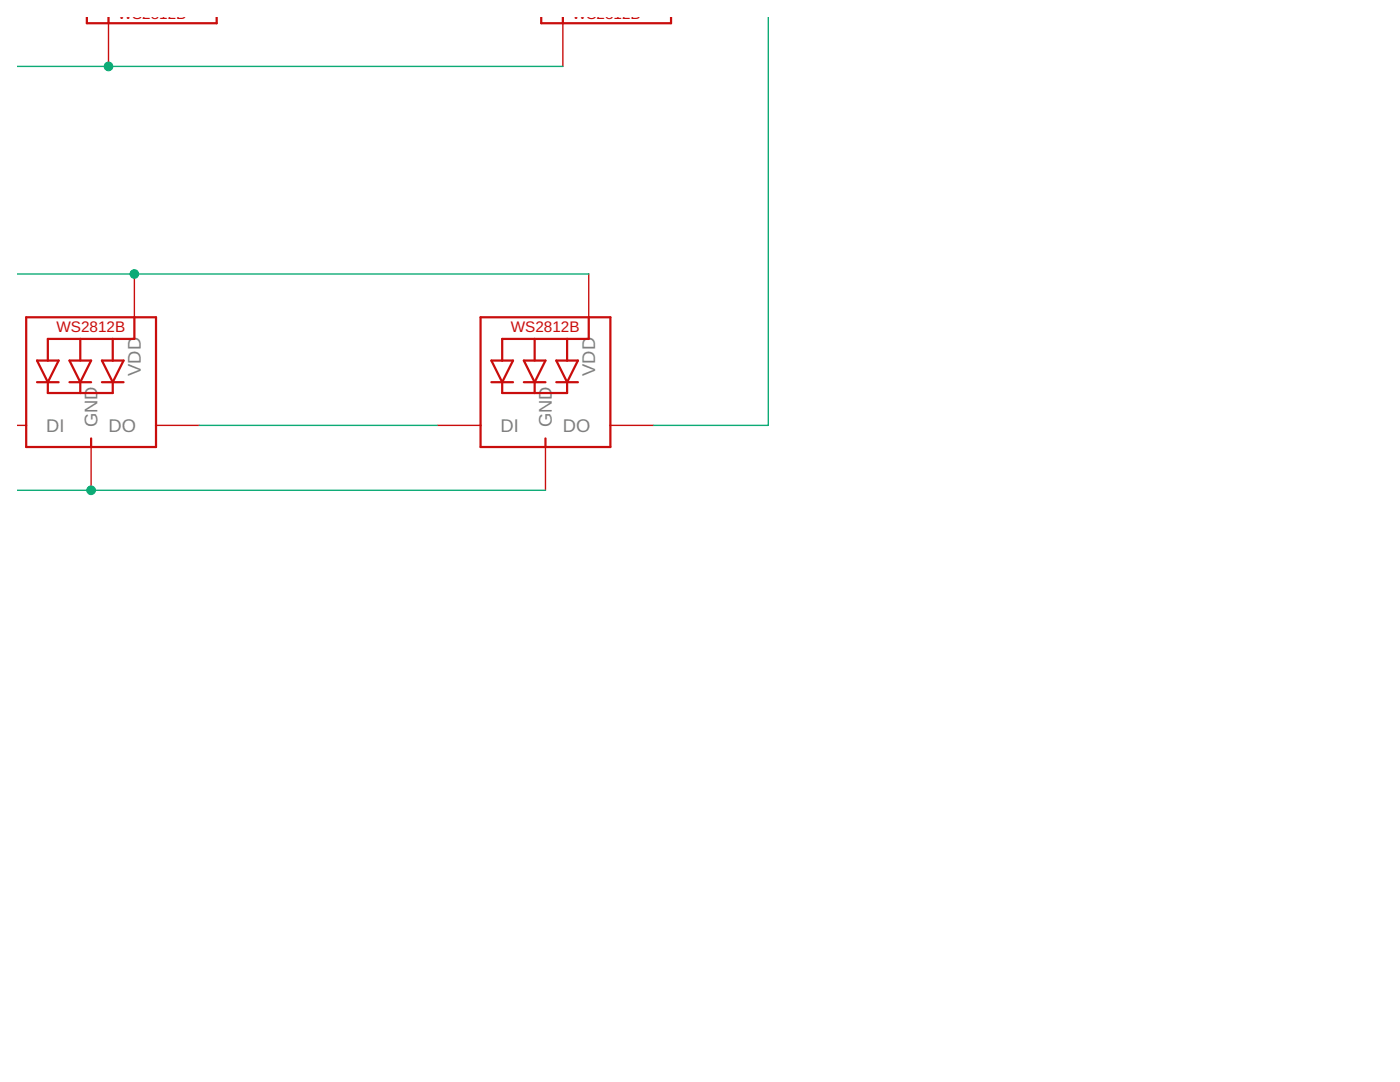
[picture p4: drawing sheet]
<svg xmlns="http://www.w3.org/2000/svg" width="279mm" height="216mm" viewBox="0 0 279 216" stroke-linecap="round" stroke-linejoin="round" font-family="sans-serif">
<path d="M21.7 4.6v8.7M112.3 4.6v8.7M26.8 54.7v8.6M117.5 54.7v8.6M3.4 84.9h1.8M18.2 89.2v8.6M31.1 84.9h8.7M87.3 84.9h8.6M108.9 89.2v8.6M121.8 84.9h8.7" fill="none" stroke="#c90d0c" stroke-width=".28"/>
<g fill="none" stroke="#c90d0c" stroke-width=".44">
<path d="M17.3 3.4v1.2h25.9v-1.2M21.7 3.4v1.2M108 3.4v1.2h25.9v-1.2M112.3 3.4v1.2M5.2 63.3h25.9v25.9h-25.9zM7.4 71.9h4.3l-2.2 4.4zM7.4 76.3h4.3M9.5 76.3v2.1h13v-2.1M13.9 71.9h4.3l-2.2 4.4zM13.9 76.3h4.3M16 67.6v4.3M16 76.3v2.1"/>
<path d="M20.3 71.9h4.4l-2.2 4.4zM20.3 76.3h4.4M22.5 67.6v4.3M26.8 63.3v4.3h-17.3v4.3M95.9 63.3h25.9v25.9h-25.9zM98.1 71.9h4.3l-2.2 4.4zM98.1 76.3h4.3M100.2 76.3v2.1h13v-2.1M104.5 71.9h4.4l-2.2 4.4zM104.5 76.3h4.4M106.7 67.6v4.3M106.7 76.3v2.1"/>
<path d="M111 71.9h4.3l-2.1 4.4zM111 76.3h4.3M113.2 67.6v4.3M117.5 63.3v4.3h-17.3v4.3M18.2 87.5v1.7M108.9 87.5v1.7"/>
</g>
<path d="M3.4 13.3h108.9M153.3 3.4v81.5h-22.8M3.4 54.7h114.1M3.4 97.8h105.5M39.8 84.9h47.5" fill="none" stroke="#0dab76" stroke-width=".28"/>
<g fill="#0dab76" stroke="#0dab76" stroke-width=".2">
<circle cx="18.2" cy="97.8" r=".87"/>
<circle cx="26.8" cy="54.7" r=".87"/>
<circle cx="21.7" cy="13.3" r=".87"/>
</g>
<g font-size="3.7" fill="#808080">
<text x="28.1" y="75" transform="rotate(-90 28.1 75)">VDD</text>
<text x="118.8" y="75" transform="rotate(-90 118.8 75)">VDD</text>
<text x="9.2" y="86.2">DI</text>
<text x="19.5" y="85.2" transform="rotate(-90 19.5 85.2)">GND</text>
<text x="21.7" y="86.2">DO</text>
<text x="99.9" y="86.2">DI</text>
<text x="110.2" y="85.2" transform="rotate(-90 110.2 85.2)">GND</text>
<text x="112.3" y="86.2">DO</text>
</g>
<g font-size="3" fill="#c90d0c">
<text x="23.5" y="3.8">WS2812B</text>
<text x="114.2" y="3.8">WS2812B</text>
<text x="11.3" y="66.3">WS2812B</text>
<text x="101.9" y="66.3">WS2812B</text>
</g>
</svg>
